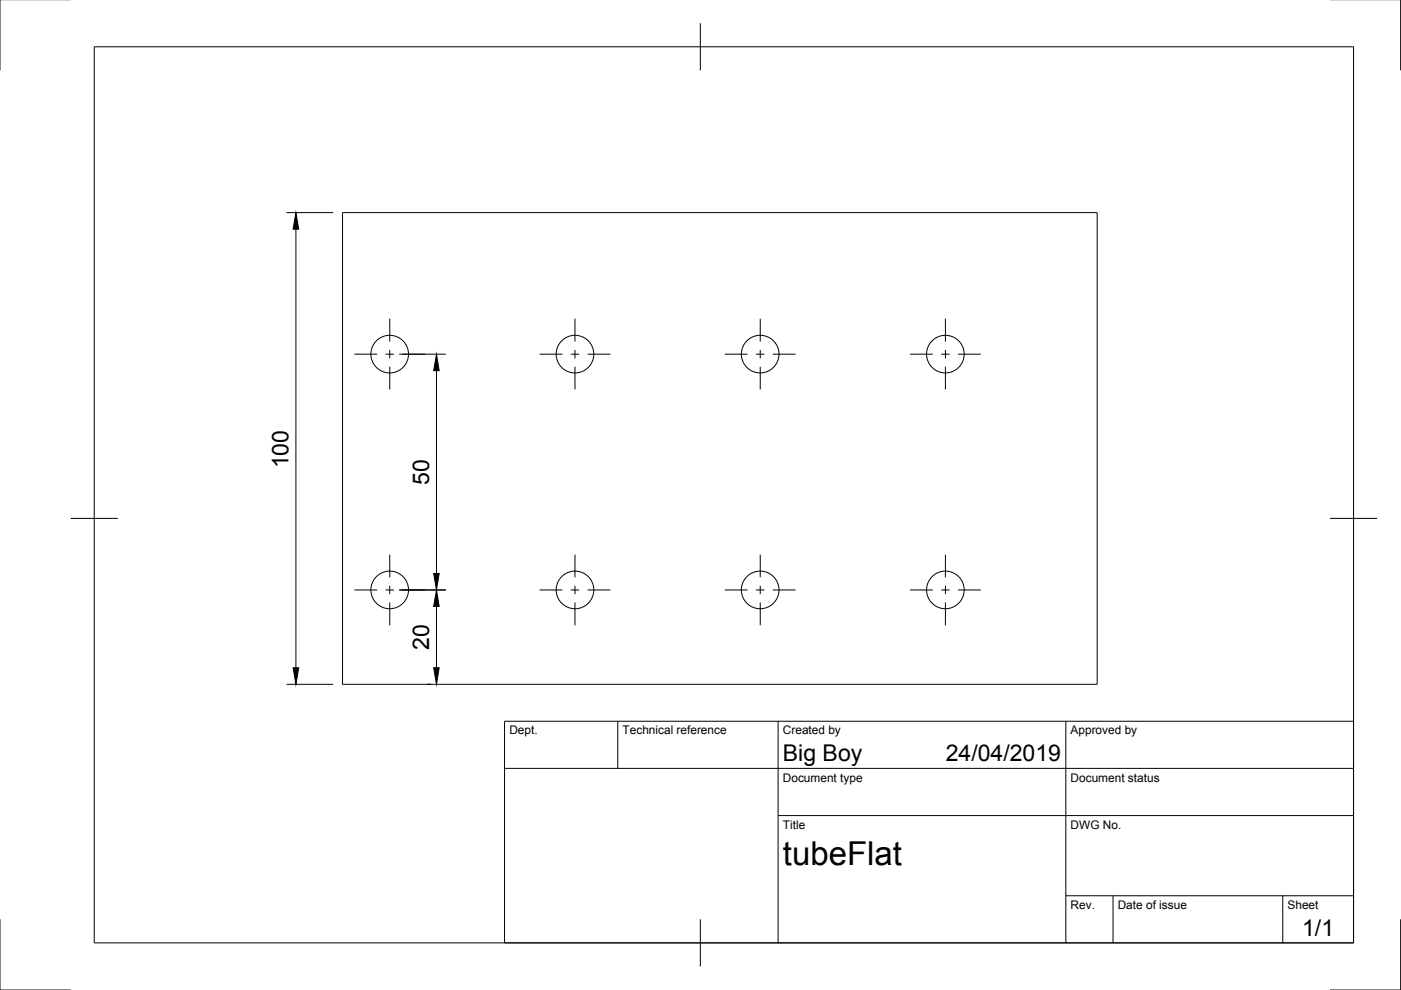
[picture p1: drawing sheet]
<svg xmlns="http://www.w3.org/2000/svg" width="297mm" height="210mm" viewBox="0 0 297 210" stroke-linecap="round" stroke-linejoin="round" font-family="sans-serif">
<!-- layer: Visible -->
<g fill="none" stroke="#000" stroke-width=".21">
<path d="M72.6 45.1h160v100h-160z"/>
<circle cx="82.6" cy="75.1" r="4"/>
<circle cx="121.9" cy="75.1" r="4"/>
<circle cx="161.2" cy="75.1" r="4"/>
<circle cx="200.4" cy="75.1" r="4"/>
<circle cx="82.6" cy="125.1" r="4"/>
<circle cx="121.9" cy="125.1" r="4"/>
<circle cx="161.2" cy="125.1" r="4"/>
<circle cx="200.4" cy="125.1" r="4"/>
</g>
<!-- layer: Border -->
<path d="M0 -.1v15M297 -.1v15M20 9.9h267v190h-267zM148.5 4.9v10M15 109.9h10M282 109.9h10M0 194.9v15h15M148.5 194.9v10M297 194.9v15h-15" fill="none" stroke="#000" stroke-width=".21"/>
<!-- layer: TitleBlock -->
<path d="M107 152.9h180v47h-180zM131 152.9v10M165 152.9v47M226 152.9v47M107 162.9h180M165 172.9h122M226 189.9h61M236 189.9v10M272 189.9v10" fill="none" stroke="#000" stroke-width=".21"/>
<!-- layer: Dimensions -->
<path d="M60.7 45.1h9.9M62.7 48.6v93M84.6 75.1h9.9M92.5 78.6v43M84.6 125.1h9.9M92.5 128.6v13M60.7 145.1h9.9M90.5 145.1h.9" fill="none" stroke="#000" stroke-width=".21"/>
<path d="M62.7 45.1l.6 3.5h-1.2zM92.5 75.1l.6 3.5h-1.2zM92.5 125.1l.6 3.5h-1.2zM91.9 121.6h1.2l-.6 3.5zM62.1 141.6h1.2l-.6 3.5zM91.9 141.6h1.2l-.6 3.5z" fill="#000" stroke="#000" stroke-width=".21"/>
<!-- layer: Center Lines -->
<g fill="none" stroke="#000" stroke-width=".21">
<path d="M75.1 75.1h4.9M81.7 75.1h1.8M82.6 67.6v4.8M82.6 74.2v1.8M82.6 77.8v4.8M85.3 75.1h4.8M114.4 75.1h4.8M121 75.1h1.8M121.9 67.6v4.8M121.9 74.2v1.8M121.9 77.8v4.8M124.6 75.1h4.8"/>
<path d="M153.7 75.1h4.8M160.3 75.1h1.8M161.2 67.6v4.8M161.2 74.2v1.8M161.2 77.8v4.8M163.9 75.1h4.8M192.9 75.1h4.9M199.6 75.1h1.7M200.4 67.6v4.8M200.4 74.2v1.8M200.4 77.8v4.8M203.1 75.1h4.8"/>
<path d="M82.6 117.6v4.8M121.9 117.6v4.8M161.2 117.6v4.8M200.4 117.6v4.8M75.1 125.1h4.9M81.7 125.1h1.8M82.6 124.2v1.8M82.6 127.8v4.8M85.3 125.1h4.8M114.4 125.1h4.8M121 125.1h1.8M121.9 124.2v1.8"/>
<path d="M121.9 127.8v4.8M124.6 125.1h4.8M153.7 125.1h4.8M160.3 125.1h1.8M161.2 124.2v1.8M161.2 127.8v4.8M163.9 125.1h4.8M192.9 125.1h4.9M199.6 125.1h1.7M200.4 124.2v1.8M200.4 127.8v4.8M203.1 125.1h4.8"/>
</g>
<text font-size="7" x="166" y="183.4">tubeFlat</text>
<g font-size="4.9">
<text x="61.2" y="99.3" transform="rotate(-90 61.2 99.3)">100</text>
<text x="91" y="102.8" transform="rotate(-90 91 102.8)">50</text>
<text x="91" y="137.8" transform="rotate(-90 91 137.8)">20</text>
<text x="166" y="161.4">Big Boy</text>
<text x="200.5" y="161.4">24/04/2019</text>
<text x="276.1" y="198.6">1/1</text>
</g>
<g font-size="2.5">
<text x="108" y="155.7">Dept.</text>
<text x="132" y="155.7">Technical reference</text>
<text x="166" y="155.7">Created by</text>
<text x="227" y="155.7">Approved by</text>
<text x="166" y="165.7">Document type</text>
<text x="227" y="165.7">Document status</text>
<text x="166" y="175.7">Title</text>
<text x="227" y="175.7">DWG No.</text>
<text x="227" y="192.7">Rev.</text>
<text x="237" y="192.7">Date of issue</text>
<text x="273" y="192.7">Sheet</text>
</g>
</svg>
